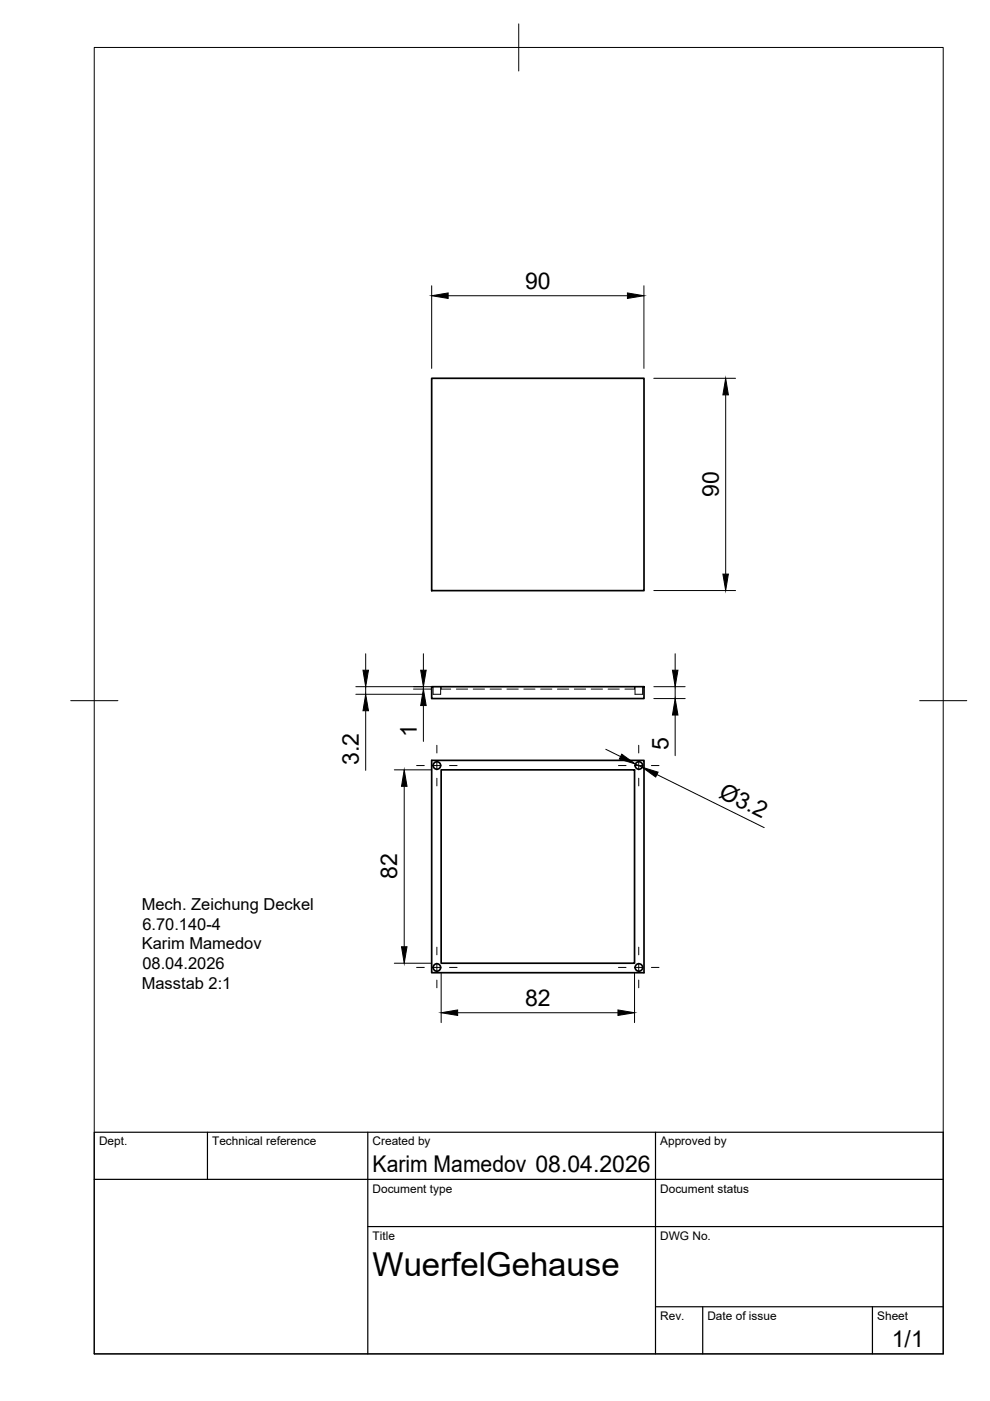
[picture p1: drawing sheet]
<svg xmlns="http://www.w3.org/2000/svg" width="210mm" height="297mm" viewBox="0 0 210 297" stroke-linecap="round" stroke-linejoin="round" font-family="sans-serif">
<!-- layer: Hidden -->
<g fill="none" stroke="#000" stroke-width=".21">
<path d="M91.8 145.6v1.6h1.6v-1.6M93.5 145.6v.5h2.1M96.8 146.1h2.3M100.3 146.1h2.4M103.9 146.1h2.4M107.5 146.1h2.4M111.1 146.1h2.3M114.6 146.1h2.4M118.2 146.1h2.4M121.8 146.1h2.4M125.3 146.1h2.4M128.9 146.1h2.4"/>
<path d="M134.5 145.6v.5h-2M134.6 145.6v1.6h1.6v-1.6"/>
</g>
<!-- layer: Visible -->
<g fill="none" stroke="#000" stroke-width=".36">
<path d="M91.5 80.2h45v45h-45zM91.5 145.6h45v2.5h-45zM91.5 161.2h45v45h-45zM93.5 163.2h41v41h-41z"/>
<circle cx="92.6" cy="162.3" r=".79"/>
<circle cx="135.5" cy="162.3" r=".79"/>
<circle cx="92.6" cy="205.1" r=".79"/>
<circle cx="135.5" cy="205.1" r=".79"/>
</g>
<!-- layer: BORDER -->
<path d="M20 10.1h180v276.9h-180zM110 5.1v10M15 148.6h10M195 148.6h10" fill="none" stroke="#000" stroke-width=".21"/>
<!-- layer: TITLEBLOCK -->
<path d="M20 240.1h180v46.9h-180zM20 250h180M44 240.1v9.9M78 240.1v46.9M139 240.1v46.9M78 260.1h122M139 277.1h61M149 277.1v9.9M185 277.1v9.9" fill="none" stroke="#000" stroke-width=".25"/>
<!-- layer: Smart Centers -->
<g fill="none" stroke="#000" stroke-width=".21">
<path d="M92.6 158v1.6M135.4 158v1.6M88.3 162.3h1.7M91.7 162.3h1.8M92.6 161.4v1.8M92.6 165v1.6M95.3 162.3h1.6M131.1 162.3h1.6M134.5 162.3h1.8M135.4 161.4v1.8M135.4 165v1.6M138.1 162.3h1.6"/>
<path d="M88.3 205.1h1.7M91.7 205.1h1.8M92.6 200.8v1.6M92.6 204.2v1.8M92.6 207.8v1.6M95.3 205.1h1.6M131.1 205.1h1.6M134.5 205.1h1.8M135.4 200.8v1.6M135.4 204.2v1.8M135.4 207.8v1.6M138.1 205.1h1.6"/>
</g>
<!-- layer: FD_Dimensions -->
<g fill="none" stroke="#000" stroke-width=".21">
<path d="M91.5 60.6v17.5M95 62.7h38M136.5 60.6v17.5M138.6 80.2h17.4M153.9 83.7v38M77.5 138.6v3.5M89.8 138.6v3.5M138.6 125.2h17.4M143.2 138.6v3.5M75.4 145.6h16M75.4 147.2h14.3M77.5 145.6v1.6"/>
<path d="M77.5 150.7v12.6M87.7 146.1h3.7M89.8 145.6v.5M89.8 149.6v7.6M128.4 158.9l3.2 1.5M138.6 145.6h6.7M138.6 148.1h6.7M143.2 145.6v2.5M143.2 151.6v8.6M83.6 163.2h7.8M85.7 166.7v34M134.7 162l1.4 .7"/>
<path d="M139.3 164.2l22.7 11.3M83.6 204.2h7.8M93.5 206.3v10.5M97 214.7h34M134.5 206.3v10.5"/>
</g>
<g fill="#000" stroke="#000" stroke-width=".21">
<path d="M91.5 62.7l3.5-.6v1.2zM133 62.1l3.5 .6-3.5 .6zM153.9 80.2l.5 3.5h-1.1zM153.3 121.7h1.1l-.5 3.5zM77 142.1h1.1l-.6 3.5zM77.5 147.2l.6 3.5h-1.1zM89.2 142.1h1.2l-.6 3.5zM89.8 146.1l.6 3.5h-1.2zM131.8 159.9l2.9 2.1-3.4-1.1zM142.6 142.1h1.1l-.5 3.5zM143.2 148.1l.5 3.5h-1.1zM85.7 163.2l.6 3.5h-1.2z"/>
<path d="M136.1 162.7l3.4 1-.5 1zM85.1 200.7h1.2l-.6 3.5zM93.5 214.7l3.5-.6v1.2zM131 214.1l3.5 .6-3.5 .6z"/>
</g>
<text font-size="7" x="79" y="270.6">WuerfelGehause</text>
<g font-size="4.9">
<text x="111.3" y="61.2">90</text>
<text x="152.4" y="105.4" transform="rotate(-90 152.4 105.4)">90</text>
<text x="88.4" y="156.3" transform="rotate(-90 88.4 156.3)">1</text>
<text x="141.7" y="159" transform="rotate(-90 141.7 159)">5</text>
<text x="76.1" y="162.1" transform="rotate(-90 76.1 162.1)">3.2</text>
<text x="152.2" y="168.9" transform="rotate(26 152.2 168.9)">Ø3.2</text>
<text x="84.2" y="186.4" transform="rotate(-90 84.2 186.4)">82</text>
<text x="111.3" y="213.3">82</text>
<text x="79" y="248.5">Karim Mamedov 08.04.2026</text>
<text x="189.1" y="285.7">1/1</text>
</g>
<g font-size="3.5">
<text x="30.1" y="192.9">Mech. Zeichung Deckel</text>
<text x="30.2" y="197.1">6.70.140-4</text>
<text x="30.1" y="201.3">Karim Mamedov</text>
<text x="30.1" y="209.6">Masstab 2:1</text>
<text x="30.2" y="205.5">08.04.2026</text>
</g>
<g font-size="2.5">
<text x="21" y="242.9">Dept.</text>
<text x="45" y="242.9">Technical reference</text>
<text x="79" y="242.9">Created by</text>
<text x="140" y="242.9">Approved by</text>
<text x="79" y="252.8">Document type</text>
<text x="140" y="252.8">Document status</text>
<text x="79" y="262.9">Title</text>
<text x="140" y="262.9">DWG No.</text>
<text x="140" y="279.9">Rev.</text>
<text x="150" y="279.9">Date of issue</text>
<text x="186" y="279.9">Sheet</text>
</g>
</svg>
